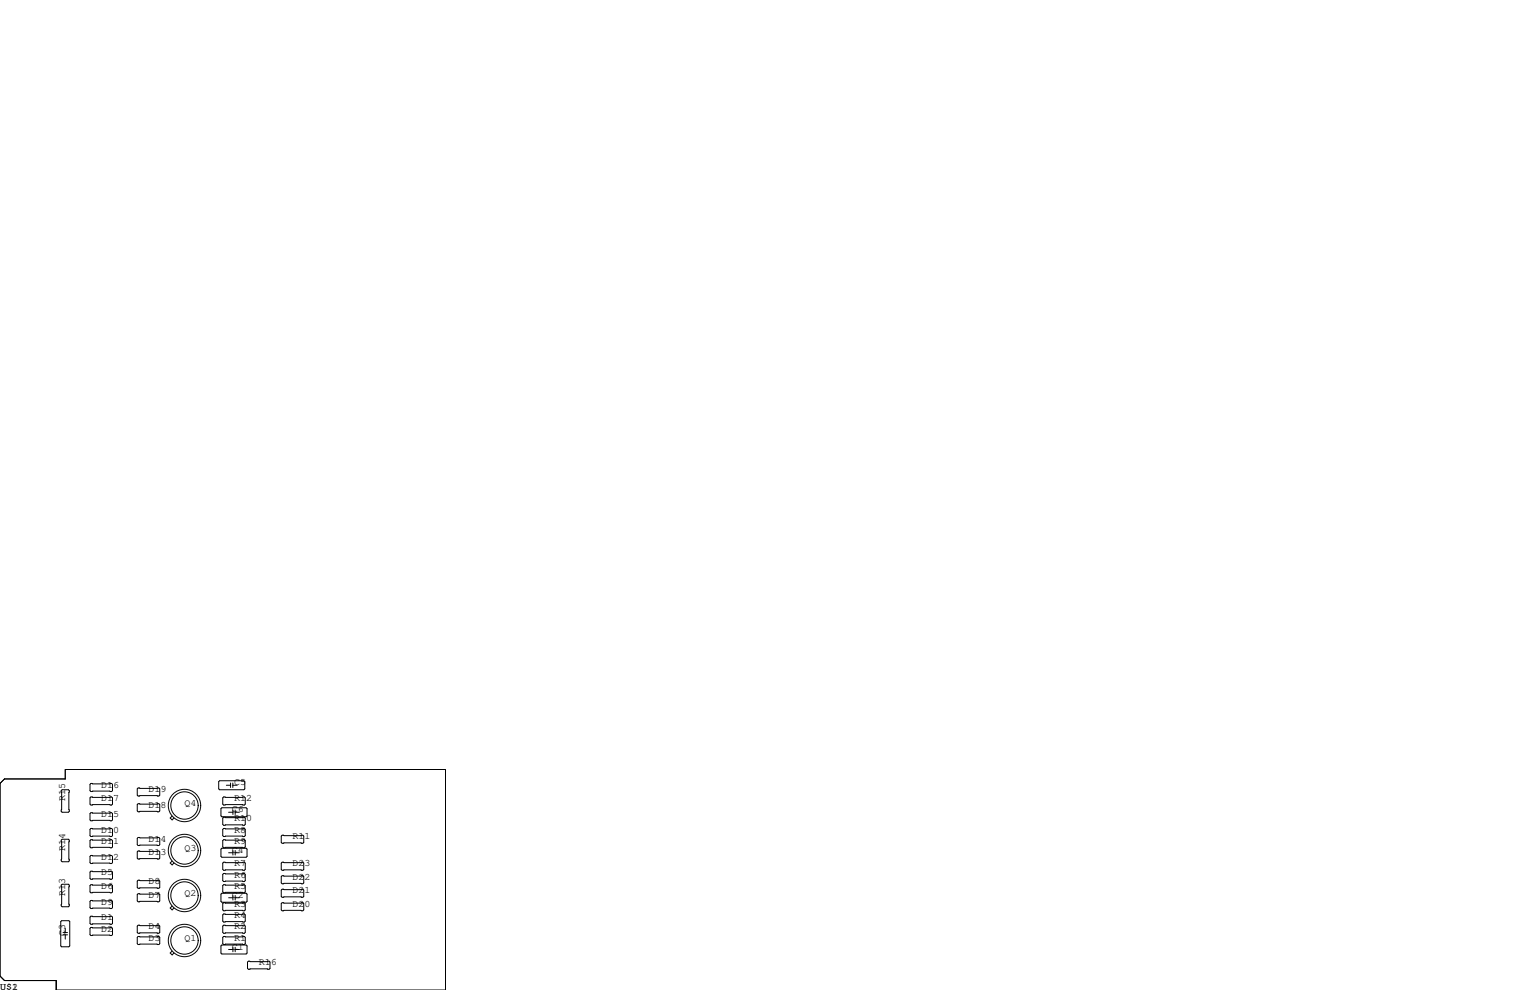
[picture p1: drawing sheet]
<svg xmlns="http://www.w3.org/2000/svg" width="432mm" height="279mm" viewBox="0 0 432 279" stroke-linecap="round" stroke-linejoin="round" font-family="sans-serif">
<g fill="none" stroke="#000" stroke-width=".28">
<path d="M0 221.1l1.3-1.3h17.1v-2.6h107.3v62.2h-109.8v-2.7h-14.6l-1.3-1.2zM17.5 222.9h1.8l.3 .2v5.9l-.3 .2h-1.8l-.2-.2v-5.9zM17.5 236.9h1.8l.3 .2v5.9l-.3 .2h-1.8l-.2-.2v-5.9zM25.7 221.1h5.8l.3 .3v1.7l-.3 .3h-5.8l-.3-.3v-1.7zM25.7 224.9h5.8l.3 .3v1.7l-.3 .3h-5.8l-.3-.3v-1.7zM25.7 229.4h5.8l.3 .2v1.8l-.3 .2h-5.8l-.3-.2v-1.8zM25.7 233.8h5.8l.3 .3v1.7l-.3 .3h-5.8l-.3-.3v-1.7zM25.7 237h5.8l.3 .2v1.8l-.3 .3h-5.8l-.3-.3v-1.8zM39 222.4h5.8l.3 .2v1.8l-.3 .3h-5.8l-.3-.3v-1.8zM39 226.8h5.8l.3 .3v1.8l-.3 .2h-5.8l-.3-.2v-1.8zM39 236.3h5.8l.3 .3v1.8l-.3 .2h-5.8l-.3-.2v-1.8zM48.6 230.3l-.6 .6 .6 .5 .5-.5"/>
<path d="M61.7 220.6l.3-.3h6.8l.3 .3v2l-.3 .3h-6.8l-.3-.3zM62.4 228.2l.2-.2h6.9l.2 .2v2.1l-.2 .2h-6.9l-.2-.2zM62.4 239.6l.2-.2h6.9l.2 .2v2.1l-.2 .2h-6.9l-.2-.2zM63.1 224.9h5.9l.2 .3v1.7l-.2 .3h-5.9l-.2-.3v-1.7zM63.1 230.6h5.9l.2 .3v1.8l-.2 .2h-5.9l-.2-.2v-1.8zM63.1 233.8h5.9l.2 .3v1.7l-.2 .3h-5.9l-.2-.3v-1.7zM63.1 237h5.9l.2 .2v1.8l-.2 .3h-5.9l-.2-.3v-1.8zM63.9 221.6h1.2M64.5 229.2h1.2M65.1 221v1.2M65.7 221v1.2M65.7 221.6h1.2"/>
<path d="M65.7 228.6v1.3M66.4 228.6v1.3M66.4 229.2h1.2M79.6 235.7h5.9l.2 .3v1.7l-.2 .3h-5.9l-.2-.3v-1.7zM17.3 249.8l.2-.2h1.8l.3 .2v5.9l-.3 .2h-1.8l-.2-.2zM17.4 259.8h2l.3 .3v6.9l-.3 .2h-2l-.3-.2v-6.9zM25.7 258.6h5.8l.3 .2v1.8l-.3 .3h-5.8l-.3-.3v-1.8zM25.7 241.4h5.8l.3 .3v1.8l-.3 .2h-5.8l-.3-.2v-1.8zM25.7 245.9h5.8l.3 .2v1.8l-.3 .3h-5.8l-.3-.3v-1.8zM25.7 249.7h5.8l.3 .2v1.8l-.3 .3h-5.8l-.3-.3v-1.8zM25.7 254.1h5.8l.3 .3v1.8l-.3 .2h-5.8l-.3-.2v-1.8zM38.7 248.7l.3-.3h5.8l.3 .3v1.7l-.3 .3h-5.8l-.3-.3z"/>
<path d="M38.7 252.5l.3-.3h5.8l.3 .3v1.8l-.3 .2h-5.8l-.3-.2zM39 240.2h5.8l.3 .2v1.8l-.3 .2h-5.8l-.3-.2v-1.8zM48.6 255.7l-.6 .6 .6 .5 .5-.5M48.6 243l-.6 .6 .6 .5 .5-.5M62.4 252.3l.2-.2h6.9l.2 .2v2.1l-.2 .2h-6.9l-.2-.2zM62.9 246.8l.2-.3h5.9l.2 .3v1.7l-.2 .3h-5.9l-.2-.3zM62.9 249.9l.2-.2h5.9l.2 .2v1.8l-.2 .3h-5.9l-.2-.3zM62.9 255l.2-.2h5.9l.2 .2v1.8l-.2 .2h-5.9l-.2-.2zM62.9 258.2l.2-.3h5.9l.2 .3v1.8l-.2 .2h-5.9l-.2-.2zM63.1 243.3h5.9l.2 .3v1.8l-.2 .2h-5.9l-.2-.2v-1.8zM64.5 240.7h1.2M64.5 253.4h1.2"/>
<path d="M65.7 240v1.3M65.7 252.7v1.3M66.4 240v1.3M66.4 252.7v1.3M66.4 240.7h1.2M66.4 253.4h1.2M79.4 247.4l.2-.3h5.9l.2 .3v1.8l-.2 .2h-5.9l-.2-.2zM79.4 251.2l.2-.2h5.9l.2 .2v1.8l-.2 .2h-5.9l-.2-.2zM79.4 255l.2-.2h5.9l.2 .2v1.8l-.2 .2h-5.9l-.2-.2zM79.6 243.3h5.9l.2 .3v1.8l-.2 .2h-5.9l-.2-.2v-1.8zM17.8 263.8h1.3M17.8 263.2h1.3"/>
<path d="M18.4 262v1.2M18.4 263.8v1.2M25.7 261.7h5.8l.3 .3v1.8l-.3 .2h-5.8l-.3-.2v-1.8zM38.7 264.5l.3-.2h5.8l.3 .2v1.8l-.3 .3h-5.8l-.3-.3zM38.7 261.4l.3-.3h5.8l.3 .3v1.7l-.3 .3h-5.8l-.3-.3zM48.6 268.4l-.6 .6 .6 .5 .5-.5M62.4 267l.2-.3h6.9l.2 .3v2l-.2 .2h-6.9l-.2-.2zM62.9 264.5l.2-.2h5.9l.2 .2v1.8l-.2 .3h-5.9l-.2-.3zM62.9 261.4l.2-.3h5.9l.2 .3v1.7l-.2 .3h-5.9l-.2-.3zM64.5 268h1.2M65.7 267.3v1.3M66.4 268h1.2"/>
<path d="M66.4 267.3v1.3M69.9 271.5l.2-.2h5.8l.3 .2v1.8l-.3 .3h-5.8l-.2-.3z"/>
<circle cx="52.1" cy="227.3" r="3.9"/>
<circle cx="52.1" cy="227.3" r="4.6"/>
<circle cx="52.1" cy="252.7" r="4.6"/>
<circle cx="52.1" cy="252.7" r="3.9"/>
<circle cx="52.1" cy="240" r="4.6"/>
<circle cx="52.1" cy="240" r="3.9"/>
<circle cx="52.1" cy="265.4" r="4.6"/>
<circle cx="52.1" cy="265.4" r="3.9"/>
</g>
<g font-size="2.8">
<text x="66" y="221.6">C5</text>
<text x="18.4" y="226.1" transform="rotate(-90 18.4 226.1)">R15</text>
<text x="28.6" y="222.2">D16</text>
<text x="28.6" y="226.1">D17</text>
<text x="41.9" y="228">D18</text>
<text x="41.9" y="223.5">D19</text>
<text x="52.1" y="227.3">Q4</text>
<text x="66" y="226.1">R12</text>
<text x="28.6" y="230.5">D15</text>
<text x="65.4" y="229.2">C6</text>
<text x="66" y="231.8">R10</text>
<text x="28.6" y="234.9">D10</text>
<text x="28.6" y="238.1">D11</text>
<text x="41.9" y="237.5">D14</text>
<text x="66" y="234.9">R8</text>
<text x="66" y="238.1">R9</text>
<text x="82.5" y="236.9">R11</text>
<text x="18.4" y="240" transform="rotate(-90 18.4 240)">R14</text>
<text x="28.6" y="242.6">D12</text>
<text x="41.9" y="241.3">D13</text>
<text x="52.1" y="240">Q3</text>
<text x="65.4" y="240.7">C4</text>
<text x="66" y="244.5">R7</text>
<text x="82.5" y="244.5">D23</text>
<text x="28.6" y="247">D5</text>
<text x="28.6" y="250.8">D6</text>
<text x="41.9" y="249.6">D8</text>
<text x="66" y="247.6">R6</text>
<text x="66" y="250.8">R5</text>
<text x="82.5" y="248.3">D22</text>
<text x="18.4" y="252.7" transform="rotate(-90 18.4 252.7)">R13</text>
<text x="28.6" y="255.3">D9</text>
<text x="41.9" y="253.4">D7</text>
<text x="52.1" y="252.7">Q2</text>
<text x="65.4" y="253.4">C2</text>
<text x="66" y="255.9">R3</text>
<text x="82.5" y="255.9">D20</text>
<text x="82.5" y="252.1">D21</text>
<text x="28.6" y="259.7">D1</text>
<text x="28.6" y="262.9">D2</text>
<text x="41.9" y="262.3">D4</text>
<text x="66" y="259.1">R4</text>
<text x="66" y="262.3">R2</text>
<text x="18.4" y="264.2" transform="rotate(-90 18.4 264.2)">C3</text>
<text x="41.9" y="265.4">D3</text>
<text x="52.1" y="265.4">Q1</text>
<text x="65.4" y="268">C1</text>
<text x="66" y="265.4">R1</text>
<text x="73" y="272.4">R16</text>
<text x="0" y="279.4">U$1</text>
<text x="3.4" y="279.4">2</text>
</g>
</svg>
